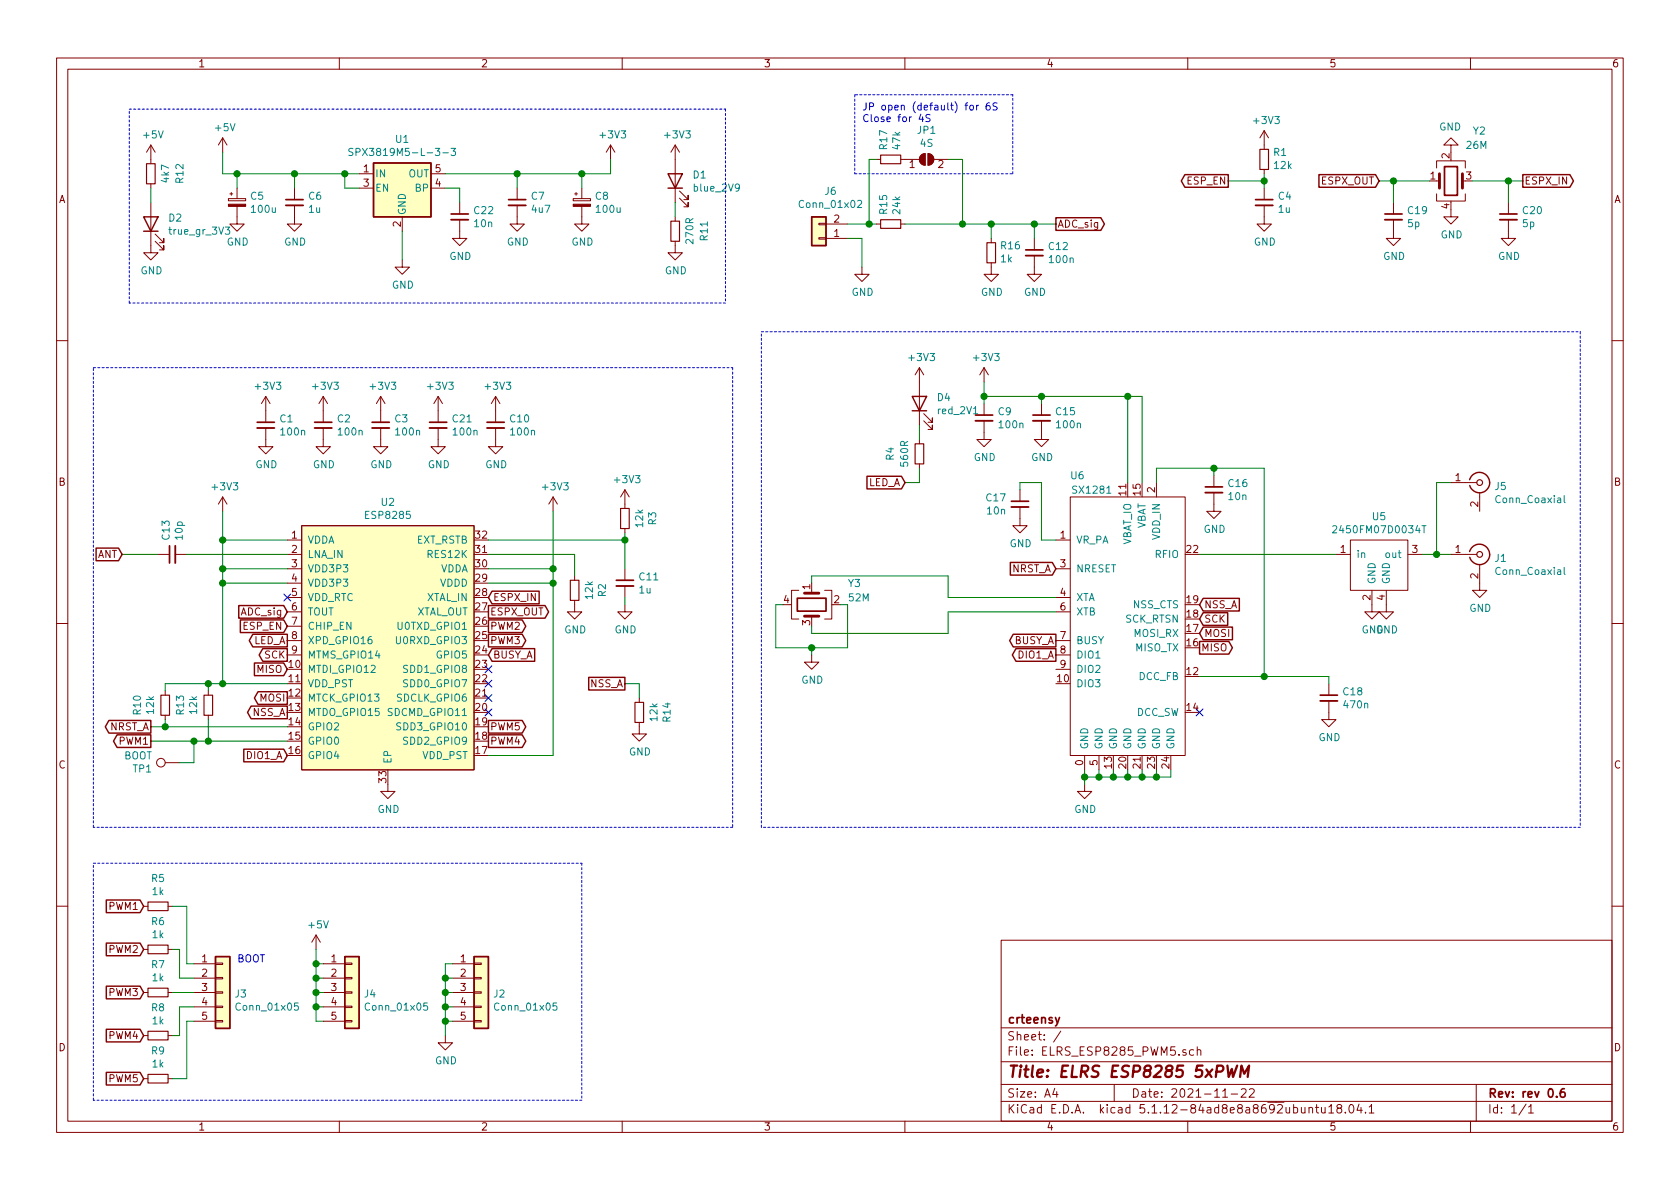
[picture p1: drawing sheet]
EESchema Schematic File Version 4
EELAYER 30 0
EELAYER END
$Descr A4 11693 8268
encoding utf-8
Sheet 1 1
Title "ELRS ESP8285 5xPWM"
Date "2021-11-22"
Rev "rev 0.6"
Comp "crteensy"
Comment1 ""
Comment2 ""
Comment3 ""
Comment4 ""
$EndDescr
$Comp
L power:+5V #PWR0101
U 1 1
P 1550 1050
F 0 "#PWR0101" H 1550 900 50  0001 C CNN
F 1 "+5V" H 1565 1223 50  0000 C CNN
F 2 "" H 1550 1050 50  0001 C CNN
F 3 "" H 1550 1050 50  0001 C CNN
	1    1550 1050
	1    0    0    -1  
$EndComp
$Comp
L power:+3V3 #PWR0102
U 1 1
P 1850 2850
F 0 "#PWR0102" H 1850 2700 50  0001 C CNN
F 1 "+3V3" H 1865 3023 50  0000 C CNN
F 2 "" H 1850 2850 50  0001 C CNN
F 3 "" H 1850 2850 50  0001 C CNN
	1    1850 2850
	1    0    0    -1  
$EndComp
Wire Wire Line
	1550 1200 1550 1050
$Comp
L power:+3V3 #PWR0105
U 1 1
P 4250 1100
F 0 "#PWR0105" H 4250 950 50  0001 C CNN
F 1 "+3V3" H 4265 1273 50  0000 C CNN
F 2 "" H 4250 1100 50  0001 C CNN
F 3 "" H 4250 1100 50  0001 C CNN
	1    4250 1100
	1    0    0    -1  
$EndComp
Wire Wire Line
	4250 1200 4250 1100
$Comp
L Device:C_Small C1
U 1 1
P 1850 2950
F 0 "C1" H 1942 2996 50  0000 L CNN
F 1 "100n" H 1942 2905 50  0000 L CNN
F 2 "Capacitor_SMD:C_0402_1005Metric" H 1850 2950 50  0001 C CNN
F 3 "~" H 1850 2950 50  0001 C CNN
	1    1850 2950
	1    0    0    -1  
$EndComp
$Comp
L Device:C_Small C2
U 1 1
P 2250 2950
F 0 "C2" H 2342 2996 50  0000 L CNN
F 1 "100n" H 2342 2905 50  0000 L CNN
F 2 "Capacitor_SMD:C_0402_1005Metric" H 2250 2950 50  0001 C CNN
F 3 "~" H 2250 2950 50  0001 C CNN
	1    2250 2950
	1    0    0    -1  
$EndComp
$Comp
L Device:C_Small C3
U 1 1
P 2650 2950
F 0 "C3" H 2742 2996 50  0000 L CNN
F 1 "100n" H 2742 2905 50  0000 L CNN
F 2 "Capacitor_SMD:C_0402_1005Metric" H 2650 2950 50  0001 C CNN
F 3 "~" H 2650 2950 50  0001 C CNN
	1    2650 2950
	1    0    0    -1  
$EndComp
$Comp
L power:+3V3 #PWR0108
U 1 1
P 2250 2850
F 0 "#PWR0108" H 2250 2700 50  0001 C CNN
F 1 "+3V3" H 2265 3023 50  0000 C CNN
F 2 "" H 2250 2850 50  0001 C CNN
F 3 "" H 2250 2850 50  0001 C CNN
	1    2250 2850
	1    0    0    -1  
$EndComp
$Comp
L power:+3V3 #PWR0109
U 1 1
P 2650 2850
F 0 "#PWR0109" H 2650 2700 50  0001 C CNN
F 1 "+3V3" H 2665 3023 50  0000 C CNN
F 2 "" H 2650 2850 50  0001 C CNN
F 3 "" H 2650 2850 50  0001 C CNN
	1    2650 2850
	1    0    0    -1  
$EndComp
$Comp
L power:GND #PWR0110
U 1 1
P 1850 3050
F 0 "#PWR0110" H 1850 2800 50  0001 C CNN
F 1 "GND" H 1855 2877 50  0000 C CNN
F 2 "" H 1850 3050 50  0001 C CNN
F 3 "" H 1850 3050 50  0001 C CNN
	1    1850 3050
	1    0    0    -1  
$EndComp
$Comp
L power:GND #PWR0111
U 1 1
P 2250 3050
F 0 "#PWR0111" H 2250 2800 50  0001 C CNN
F 1 "GND" H 2255 2877 50  0000 C CNN
F 2 "" H 2250 3050 50  0001 C CNN
F 3 "" H 2250 3050 50  0001 C CNN
	1    2250 3050
	1    0    0    -1  
$EndComp
$Comp
L power:GND #PWR0112
U 1 1
P 2650 3050
F 0 "#PWR0112" H 2650 2800 50  0001 C CNN
F 1 "GND" H 2655 2877 50  0000 C CNN
F 2 "" H 2650 3050 50  0001 C CNN
F 3 "" H 2650 3050 50  0001 C CNN
	1    2650 3050
	1    0    0    -1  
$EndComp
$Comp
L power:GND #PWR0113
U 1 1
P 2800 1800
F 0 "#PWR0113" H 2800 1550 50  0001 C CNN
F 1 "GND" H 2805 1627 50  0000 C CNN
F 2 "" H 2800 1800 50  0001 C CNN
F 3 "" H 2800 1800 50  0001 C CNN
	1    2800 1800
	1    0    0    -1  
$EndComp
$Comp
L Device:CP_Small C5
U 1 1
P 1650 1400
F 0 "C5" H 1738 1446 50  0000 L CNN
F 1 "100u" H 1738 1355 50  0000 L CNN
F 2 "Capacitor_Tantalum_SMD:CP_EIA-3216-18_Kemet-A" H 1650 1400 50  0001 C CNN
F 3 "~" H 1650 1400 50  0001 C CNN
	1    1650 1400
	1    0    0    -1  
$EndComp
$Comp
L Device:CP_Small C8
U 1 1
P 4050 1400
F 0 "C8" H 4138 1446 50  0000 L CNN
F 1 "100u" H 4138 1355 50  0000 L CNN
F 2 "Capacitor_Tantalum_SMD:CP_EIA-3216-18_Kemet-A" H 4050 1400 50  0001 C CNN
F 3 "~" H 4050 1400 50  0001 C CNN
	1    4050 1400
	1    0    0    -1  
$EndComp
$Comp
L Device:C_Small C6
U 1 1
P 2050 1400
F 0 "C6" H 2142 1446 50  0000 L CNN
F 1 "1u" H 2142 1355 50  0000 L CNN
F 2 "Capacitor_SMD:C_0603_1608Metric" H 2050 1400 50  0001 C CNN
F 3 "~" H 2050 1400 50  0001 C CNN
	1    2050 1400
	1    0    0    -1  
$EndComp
$Comp
L Device:C_Small C7
U 1 1
P 3600 1400
F 0 "C7" H 3692 1446 50  0000 L CNN
F 1 "4u7" H 3692 1355 50  0000 L CNN
F 2 "Capacitor_SMD:C_0603_1608Metric" H 3600 1400 50  0001 C CNN
F 3 "~" H 3600 1400 50  0001 C CNN
	1    3600 1400
	1    0    0    -1  
$EndComp
Wire Wire Line
	1650 1300 1650 1200
Connection ~ 1650 1200
Wire Wire Line
	1650 1200 1550 1200
$Comp
L power:GND #PWR0129
U 1 1
P 1650 1500
F 0 "#PWR0129" H 1650 1250 50  0001 C CNN
F 1 "GND" H 1655 1327 50  0000 C CNN
F 2 "" H 1650 1500 50  0001 C CNN
F 3 "" H 1650 1500 50  0001 C CNN
	1    1650 1500
	1    0    0    -1  
$EndComp
$Comp
L power:GND #PWR0130
U 1 1
P 2050 1500
F 0 "#PWR0130" H 2050 1250 50  0001 C CNN
F 1 "GND" H 2055 1327 50  0000 C CNN
F 2 "" H 2050 1500 50  0001 C CNN
F 3 "" H 2050 1500 50  0001 C CNN
	1    2050 1500
	1    0    0    -1  
$EndComp
Wire Wire Line
	2050 1300 2050 1200
Connection ~ 2050 1200
Wire Wire Line
	2050 1200 1650 1200
Wire Wire Line
	3600 1300 3600 1200
Connection ~ 3600 1200
Wire Wire Line
	3600 1200 4050 1200
Wire Wire Line
	4050 1300 4050 1200
Connection ~ 4050 1200
Wire Wire Line
	4050 1200 4250 1200
$Comp
L power:GND #PWR0131
U 1 1
P 3600 1500
F 0 "#PWR0131" H 3600 1250 50  0001 C CNN
F 1 "GND" H 3605 1327 50  0000 C CNN
F 2 "" H 3600 1500 50  0001 C CNN
F 3 "" H 3600 1500 50  0001 C CNN
	1    3600 1500
	1    0    0    -1  
$EndComp
$Comp
L power:GND #PWR0132
U 1 1
P 4050 1500
F 0 "#PWR0132" H 4050 1250 50  0001 C CNN
F 1 "GND" H 4055 1327 50  0000 C CNN
F 2 "" H 4050 1500 50  0001 C CNN
F 3 "" H 4050 1500 50  0001 C CNN
	1    4050 1500
	1    0    0    -1  
$EndComp
$Comp
L Device:LED D1
U 1 1
P 4700 1250
F 0 "D1" V 4739 1132 50  0000 R CNN
F 1 "blue_2V9" V 4648 1132 50  0000 R CNN
F 2 "LED_SMD:LED_0402_1005Metric" H 4700 1250 50  0001 C CNN
F 3 "~" H 4700 1250 50  0001 C CNN
	1    4700 1250
	0    -1   -1   0   
$EndComp
$Comp
L power:+3V3 #PWR0140
U 1 1
P 4700 1100
F 0 "#PWR0140" H 4700 950 50  0001 C CNN
F 1 "+3V3" H 4715 1273 50  0000 C CNN
F 2 "" H 4700 1100 50  0001 C CNN
F 3 "" H 4700 1100 50  0001 C CNN
	1    4700 1100
	1    0    0    -1  
$EndComp
$Comp
L Device:R_Small R11
U 1 1
P 4700 1600
F 0 "R11" V 4900 1600 50  0000 C CNN
F 1 "270R" V 4800 1600 50  0000 C CNN
F 2 "Resistor_SMD:R_0402_1005Metric" H 4700 1600 50  0001 C CNN
F 3 "~" H 4700 1600 50  0001 C CNN
	1    4700 1600
	1    0    0    -1  
$EndComp
$Comp
L power:GND #PWR0141
U 1 1
P 4700 1700
F 0 "#PWR0141" H 4700 1450 50  0001 C CNN
F 1 "GND" H 4705 1527 50  0000 C CNN
F 2 "" H 4700 1700 50  0001 C CNN
F 3 "" H 4700 1700 50  0001 C CNN
	1    4700 1700
	1    0    0    -1  
$EndComp
Wire Wire Line
	4700 1500 4700 1400
$Comp
L Device:LED D2
U 1 1
P 1050 1550
F 0 "D2" V 1089 1432 50  0000 R CNN
F 1 "true_gr_3V3" V 998 1432 50  0000 R CNN
F 2 "LED_SMD:LED_0402_1005Metric" H 1050 1550 50  0001 C CNN
F 3 "~" H 1050 1550 50  0001 C CNN
	1    1050 1550
	0    -1   -1   0   
$EndComp
$Comp
L Device:R_Small R12
U 1 1
P 1050 1200
F 0 "R12" V 1250 1200 50  0000 C CNN
F 1 "4k7" V 1150 1200 50  0000 C CNN
F 2 "Resistor_SMD:R_0402_1005Metric" H 1050 1200 50  0001 C CNN
F 3 "~" H 1050 1200 50  0001 C CNN
	1    1050 1200
	1    0    0    -1  
$EndComp
$Comp
L power:GND #PWR0142
U 1 1
P 1050 1700
F 0 "#PWR0142" H 1050 1450 50  0001 C CNN
F 1 "GND" H 1055 1527 50  0000 C CNN
F 2 "" H 1050 1700 50  0001 C CNN
F 3 "" H 1050 1700 50  0001 C CNN
	1    1050 1700
	1    0    0    -1  
$EndComp
Wire Wire Line
	1050 1400 1050 1300
$Comp
L power:+5V #PWR0143
U 1 1
P 1050 1100
F 0 "#PWR0143" H 1050 950 50  0001 C CNN
F 1 "+5V" H 1065 1273 50  0000 C CNN
F 2 "" H 1050 1100 50  0001 C CNN
F 3 "" H 1050 1100 50  0001 C CNN
	1    1050 1100
	1    0    0    -1  
$EndComp
$Comp
L symbols:SX1280 U6
U 1 1
P 7850 4350
F 0 "U6" H 7500 5400 50  0000 C CNN
F 1 "SX1281" H 7600 5300 50  0000 C CNN
F 2 "ELRS_ESP8285_dual:QFN-24-1EP_4x4mm_P0.5mm_EP2.6x2.6mm_SX1280_dense" H 7900 4300 50  0001 C CNN
F 3 "" H 7900 4300 50  0001 C CNN
	1    7850 4350
	1    0    0    -1  
$EndComp
$Comp
L Connector:Conn_Coaxial J1
U 1 1
P 10300 3850
F 0 "J1" H 10400 3825 50  0000 L CNN
F 1 "Conn_Coaxial" H 10400 3734 50  0000 L CNN
F 2 "ELRS_ESP8285_dual:U.FL_Molex_MCRF_73412-0110_Vertical_dense" H 10300 3850 50  0001 C CNN
F 3 " ~" H 10300 3850 50  0001 C CNN
	1    10300 3850
	1    0    0    -1  
$EndComp
$Comp
L symbols:2450FM07D0034T U5
U 1 1
P 9600 3950
F 0 "U5" H 9600 4315 50  0000 C CNN
F 1 "2450FM07D0034T" H 9600 4224 50  0000 C CNN
F 2 "ELRS_ESP8285_dual:2450FM07D0034T" H 9600 4050 50  0001 C CNN
F 3 "" H 9600 4050 50  0001 C CNN
	1    9600 3950
	1    0    0    -1  
$EndComp
$Comp
L Device:Crystal_GND24 Y3
U 1 1
P 5650 4200
F 0 "Y3" V 5500 4450 50  0000 L CNN
F 1 "52M" V 5600 4450 50  0000 L CNN
F 2 "Crystal:Crystal_SMD_2016-4Pin_2.0x1.6mm" H 5650 4200 50  0001 C CNN
F 3 "~" H 5650 4200 50  0001 C CNN
	1    5650 4200
	0    1    1    0   
$EndComp
Wire Wire Line
	9900 3850 10000 3850
$Comp
L power:GND #PWR0103
U 1 1
P 10300 4050
F 0 "#PWR0103" H 10300 3800 50  0001 C CNN
F 1 "GND" H 10305 3877 50  0000 C CNN
F 2 "" H 10300 4050 50  0001 C CNN
F 3 "" H 10300 4050 50  0001 C CNN
	1    10300 4050
	1    0    0    -1  
$EndComp
$Comp
L Device:C_Small C17
U 1 1
P 7100 3500
F 0 "C17" H 7192 3546 50  0000 L CNN
F 1 "10n" H 7192 3455 50  0000 L CNN
F 2 "Capacitor_SMD:C_0402_1005Metric" H 7100 3500 50  0001 C CNN
F 3 "~" H 7100 3500 50  0001 C CNN
	1    7100 3500
	-1   0    0    -1  
$EndComp
$Comp
L Device:C_Small C18
U 1 1
P 9250 4850
F 0 "C18" H 9342 4896 50  0000 L CNN
F 1 "470n" H 9342 4805 50  0000 L CNN
F 2 "Capacitor_SMD:C_0402_1005Metric" H 9250 4850 50  0001 C CNN
F 3 "~" H 9250 4850 50  0001 C CNN
	1    9250 4850
	1    0    0    -1  
$EndComp
$Comp
L Device:C_Small C9
U 1 1
P 6850 2900
F 0 "C9" H 6942 2946 50  0000 L CNN
F 1 "100n" H 6942 2855 50  0000 L CNN
F 2 "Capacitor_SMD:C_0402_1005Metric" H 6850 2900 50  0001 C CNN
F 3 "~" H 6850 2900 50  0001 C CNN
	1    6850 2900
	1    0    0    -1  
$EndComp
Text GLabel 8350 4200 2    50   Input ~ 0
NSS_A
Text GLabel 8350 4300 2    50   Input ~ 0
SCK
Text GLabel 8350 4400 2    50   Input ~ 0
MOSI
Text GLabel 8350 4500 2    50   Output ~ 0
MISO
Text GLabel 7350 4450 0    50   Output ~ 0
BUSY_A
Text GLabel 7350 4550 0    50   Output ~ 0
DIO1_A
Text GLabel 7350 3950 0    50   Input ~ 0
NRST_A
Wire Wire Line
	5850 4200 5900 4200
Wire Wire Line
	5900 4200 5900 4500
Wire Wire Line
	5650 4350 5650 4400
Wire Wire Line
	5650 4400 6600 4400
Wire Wire Line
	6600 4400 6600 4250
Wire Wire Line
	6600 4250 7350 4250
Wire Wire Line
	7350 4150 6600 4150
Wire Wire Line
	6600 4150 6600 4000
Wire Wire Line
	6600 4000 5650 4000
Wire Wire Line
	5650 4000 5650 4050
Wire Wire Line
	5450 4200 5400 4200
Wire Wire Line
	5400 4200 5400 4500
Wire Wire Line
	5400 4500 5650 4500
Wire Wire Line
	5650 4500 5650 4550
Connection ~ 5650 4500
Wire Wire Line
	5650 4500 5900 4500
$Comp
L power:GND #PWR0104
U 1 1
P 5650 4550
F 0 "#PWR0104" H 5650 4300 50  0001 C CNN
F 1 "GND" H 5655 4377 50  0000 C CNN
F 2 "" H 5650 4550 50  0001 C CNN
F 3 "" H 5650 4550 50  0001 C CNN
	1    5650 4550
	1    0    0    -1  
$EndComp
$Comp
L power:GND #PWR0106
U 1 1
P 7550 5450
F 0 "#PWR0106" H 7550 5200 50  0001 C CNN
F 1 "GND" H 7555 5277 50  0000 C CNN
F 2 "" H 7550 5450 50  0001 C CNN
F 3 "" H 7550 5450 50  0001 C CNN
	1    7550 5450
	1    0    0    -1  
$EndComp
Wire Wire Line
	7550 5350 7550 5400
Wire Wire Line
	7550 5400 7650 5400
Wire Wire Line
	7650 5400 7650 5350
Connection ~ 7550 5400
Wire Wire Line
	7550 5400 7550 5450
Wire Wire Line
	7650 5400 7750 5400
Wire Wire Line
	7750 5400 7750 5350
Connection ~ 7650 5400
Wire Wire Line
	7750 5400 7850 5400
Wire Wire Line
	7850 5400 7850 5350
Connection ~ 7750 5400
Wire Wire Line
	7850 5400 7950 5400
Wire Wire Line
	7950 5400 7950 5350
Connection ~ 7850 5400
Wire Wire Line
	7950 5400 8050 5400
Wire Wire Line
	8050 5400 8050 5350
Connection ~ 7950 5400
Wire Wire Line
	8050 5400 8150 5400
Wire Wire Line
	8150 5400 8150 5350
Connection ~ 8050 5400
$Comp
L power:GND #PWR0107
U 1 1
P 7100 3600
F 0 "#PWR0107" H 7100 3350 50  0001 C CNN
F 1 "GND" H 7105 3427 50  0000 C CNN
F 2 "" H 7100 3600 50  0001 C CNN
F 3 "" H 7100 3600 50  0001 C CNN
	1    7100 3600
	1    0    0    -1  
$EndComp
Wire Wire Line
	7350 3750 7250 3750
Wire Wire Line
	7250 3750 7250 3350
Wire Wire Line
	7250 3350 7100 3350
Wire Wire Line
	7100 3350 7100 3400
Wire Wire Line
	8050 3350 8050 3250
Wire Wire Line
	8050 3250 8450 3250
Wire Wire Line
	8800 4700 8350 4700
Wire Wire Line
	8800 3250 8800 4700
Wire Wire Line
	8800 4700 9250 4700
Wire Wire Line
	9250 4700 9250 4750
Connection ~ 8800 4700
$Comp
L power:GND #PWR0114
U 1 1
P 9250 4950
F 0 "#PWR0114" H 9250 4700 50  0001 C CNN
F 1 "GND" H 9255 4777 50  0000 C CNN
F 2 "" H 9250 4950 50  0001 C CNN
F 3 "" H 9250 4950 50  0001 C CNN
	1    9250 4950
	1    0    0    -1  
$EndComp
$Comp
L Device:C_Small C16
U 1 1
P 8450 3400
F 0 "C16" H 8542 3446 50  0000 L CNN
F 1 "10n" H 8542 3355 50  0000 L CNN
F 2 "Capacitor_SMD:C_0402_1005Metric" H 8450 3400 50  0001 C CNN
F 3 "~" H 8450 3400 50  0001 C CNN
	1    8450 3400
	1    0    0    -1  
$EndComp
$Comp
L power:GND #PWR0115
U 1 1
P 8450 3500
F 0 "#PWR0115" H 8450 3250 50  0001 C CNN
F 1 "GND" H 8455 3327 50  0000 C CNN
F 2 "" H 8450 3500 50  0001 C CNN
F 3 "" H 8450 3500 50  0001 C CNN
	1    8450 3500
	1    0    0    -1  
$EndComp
Wire Wire Line
	8450 3300 8450 3250
Connection ~ 8450 3250
Wire Wire Line
	8450 3250 8800 3250
$Comp
L Device:C_Small C15
U 1 1
P 7250 2900
F 0 "C15" H 7342 2946 50  0000 L CNN
F 1 "100n" H 7342 2855 50  0000 L CNN
F 2 "Capacitor_SMD:C_0402_1005Metric" H 7250 2900 50  0001 C CNN
F 3 "~" H 7250 2900 50  0001 C CNN
	1    7250 2900
	1    0    0    -1  
$EndComp
Wire Wire Line
	7850 3350 7850 2750
Wire Wire Line
	7850 2750 7250 2750
Wire Wire Line
	7250 2750 7250 2800
Wire Wire Line
	7950 3350 7950 2750
Wire Wire Line
	7950 2750 7850 2750
Connection ~ 7850 2750
Wire Wire Line
	7250 2750 6850 2750
Wire Wire Line
	6850 2750 6850 2800
Connection ~ 7250 2750
$Comp
L power:GND #PWR0116
U 1 1
P 7250 3000
F 0 "#PWR0116" H 7250 2750 50  0001 C CNN
F 1 "GND" H 7255 2827 50  0000 C CNN
F 2 "" H 7250 3000 50  0001 C CNN
F 3 "" H 7250 3000 50  0001 C CNN
	1    7250 3000
	1    0    0    -1  
$EndComp
$Comp
L power:GND #PWR0117
U 1 1
P 6850 3000
F 0 "#PWR0117" H 6850 2750 50  0001 C CNN
F 1 "GND" H 6855 2827 50  0000 C CNN
F 2 "" H 6850 3000 50  0001 C CNN
F 3 "" H 6850 3000 50  0001 C CNN
	1    6850 3000
	1    0    0    -1  
$EndComp
Wire Wire Line
	8350 3850 9300 3850
$Comp
L power:GND #PWR0118
U 1 1
P 9650 4200
F 0 "#PWR0118" H 9650 3950 50  0001 C CNN
F 1 "GND" H 9655 4027 50  0000 C CNN
F 2 "" H 9650 4200 50  0001 C CNN
F 3 "" H 9650 4200 50  0001 C CNN
	1    9650 4200
	1    0    0    -1  
$EndComp
$Comp
L power:GND #PWR0119
U 1 1
P 9550 4200
F 0 "#PWR0119" H 9550 3950 50  0001 C CNN
F 1 "GND" H 9555 4027 50  0000 C CNN
F 2 "" H 9550 4200 50  0001 C CNN
F 3 "" H 9550 4200 50  0001 C CNN
	1    9550 4200
	1    0    0    -1  
$EndComp
$Comp
L power:+3V3 #PWR0120
U 1 1
P 6850 2650
F 0 "#PWR0120" H 6850 2500 50  0001 C CNN
F 1 "+3V3" H 6865 2823 50  0000 C CNN
F 2 "" H 6850 2650 50  0001 C CNN
F 3 "" H 6850 2650 50  0001 C CNN
	1    6850 2650
	1    0    0    -1  
$EndComp
Wire Wire Line
	6850 2650 6850 2750
Connection ~ 6850 2750
$Comp
L symbols:ESP8285 U2
U 1 1
P 2700 4500
F 0 "U2" H 2700 5515 50  0000 C CNN
F 1 "ESP8285" H 2700 5424 50  0000 C CNN
F 2 "ELRS_ESP8285_PWM5:QFN-32-1EP_5x5mm_P0.5mm_EP3.7x3.7mm_dense" H 2700 4900 50  0001 C CNN
F 3 "" H 2700 4900 50  0001 C CNN
	1    2700 4500
	1    0    0    -1  
$EndComp
$Comp
L power:+3V3 #PWR0121
U 1 1
P 3850 3550
F 0 "#PWR0121" H 3850 3400 50  0001 C CNN
F 1 "+3V3" H 3865 3723 50  0000 C CNN
F 2 "" H 3850 3550 50  0001 C CNN
F 3 "" H 3850 3550 50  0001 C CNN
	1    3850 3550
	1    0    0    -1  
$EndComp
$Comp
L power:+3V3 #PWR0123
U 1 1
P 1550 3550
F 0 "#PWR0123" H 1550 3400 50  0001 C CNN
F 1 "+3V3" H 1565 3723 50  0000 C CNN
F 2 "" H 1550 3550 50  0001 C CNN
F 3 "" H 1550 3550 50  0001 C CNN
	1    1550 3550
	1    0    0    -1  
$EndComp
Text GLabel 850  3850 0    50   Input ~ 0
ANT
Text GLabel 2000 4550 0    50   Output ~ 0
SCK
Text GLabel 2000 4850 0    50   Output ~ 0
MOSI
Text GLabel 2000 4650 0    50   Input ~ 0
MISO
Text GLabel 2000 4350 0    50   Input ~ 0
ESP_EN
Text GLabel 2000 4450 0    50   Output ~ 0
LED_A
Text GLabel 3400 4150 2    50   Input ~ 0
ESPX_IN
Text GLabel 3400 4250 2    50   Output ~ 0
ESPX_OUT
$Comp
L Device:R_Small R1
U 1 1
P 8800 1100
F 0 "R1" H 8741 1054 50  0000 R CNN
F 1 "12k" H 8741 1145 50  0000 R CNN
F 2 "Resistor_SMD:R_0402_1005Metric" H 8800 1100 50  0001 C CNN
F 3 "~" H 8800 1100 50  0001 C CNN
	1    8800 1100
	-1   0    0    1   
$EndComp
$Comp
L Device:C_Small C4
U 1 1
P 8800 1400
F 0 "C4" H 8892 1446 50  0000 L CNN
F 1 "1u" H 8892 1355 50  0000 L CNN
F 2 "Capacitor_SMD:C_0402_1005Metric" H 8800 1400 50  0001 C CNN
F 3 "~" H 8800 1400 50  0001 C CNN
	1    8800 1400
	1    0    0    -1  
$EndComp
Wire Wire Line
	8800 1300 8800 1250
Wire Wire Line
	8800 1250 8550 1250
Connection ~ 8800 1250
Wire Wire Line
	8800 1250 8800 1200
Text GLabel 8550 1250 0    50   Output ~ 0
ESP_EN
$Comp
L Device:Crystal_GND24 Y2
U 1 1
P 10100 1250
F 0 "Y2" H 10250 1600 50  0000 L CNN
F 1 "26M" H 10200 1500 50  0000 L CNN
F 2 "Crystal:Crystal_SMD_2016-4Pin_2.0x1.6mm" H 10100 1250 50  0001 C CNN
F 3 "~" H 10100 1250 50  0001 C CNN
	1    10100 1250
	1    0    0    -1  
$EndComp
Text GLabel 10600 1250 2    50   Output ~ 0
ESPX_IN
Text GLabel 9600 1250 0    50   Input ~ 0
ESPX_OUT
$Comp
L power:GND #PWR0124
U 1 1
P 2700 5450
F 0 "#PWR0124" H 2700 5200 50  0001 C CNN
F 1 "GND" H 2705 5277 50  0000 C CNN
F 2 "" H 2700 5450 50  0001 C CNN
F 3 "" H 2700 5450 50  0001 C CNN
	1    2700 5450
	1    0    0    -1  
$EndComp
$Comp
L power:GND #PWR0136
U 1 1
P 10100 1450
F 0 "#PWR0136" H 10100 1200 50  0001 C CNN
F 1 "GND" H 10105 1277 50  0000 C CNN
F 2 "" H 10100 1450 50  0001 C CNN
F 3 "" H 10100 1450 50  0001 C CNN
	1    10100 1450
	1    0    0    -1  
$EndComp
$Comp
L power:GND #PWR0137
U 1 1
P 10100 1050
F 0 "#PWR0137" H 10100 800 50  0001 C CNN
F 1 "GND" H 10105 877 50  0000 C CNN
F 2 "" H 10100 1050 50  0001 C CNN
F 3 "" H 10100 1050 50  0001 C CNN
	1    10100 1050
	-1   0    0    1   
$EndComp
$Comp
L Device:C_Small C20
U 1 1
P 10500 1500
F 0 "C20" H 10592 1546 50  0000 L CNN
F 1 "5p" H 10592 1455 50  0000 L CNN
F 2 "Capacitor_SMD:C_0402_1005Metric" H 10500 1500 50  0001 C CNN
F 3 "~" H 10500 1500 50  0001 C CNN
	1    10500 1500
	1    0    0    -1  
$EndComp
$Comp
L Device:C_Small C19
U 1 1
P 9700 1500
F 0 "C19" H 9792 1546 50  0000 L CNN
F 1 "5p" H 9792 1455 50  0000 L CNN
F 2 "Capacitor_SMD:C_0402_1005Metric" H 9700 1500 50  0001 C CNN
F 3 "~" H 9700 1500 50  0001 C CNN
	1    9700 1500
	1    0    0    -1  
$EndComp
$Comp
L power:GND #PWR0145
U 1 1
P 9700 1600
F 0 "#PWR0145" H 9700 1350 50  0001 C CNN
F 1 "GND" H 9705 1427 50  0000 C CNN
F 2 "" H 9700 1600 50  0001 C CNN
F 3 "" H 9700 1600 50  0001 C CNN
	1    9700 1600
	1    0    0    -1  
$EndComp
Wire Wire Line
	9600 1250 9700 1250
Wire Wire Line
	9700 1400 9700 1250
Connection ~ 9700 1250
Wire Wire Line
	9700 1250 9950 1250
Wire Wire Line
	10250 1250 10500 1250
Wire Wire Line
	10500 1400 10500 1250
Connection ~ 10500 1250
Wire Wire Line
	10500 1250 10600 1250
$Comp
L Connector_Generic:Conn_01x05 J3
U 1 1
P 1550 6900
F 0 "J3" H 1630 6892 50  0000 L CNN
F 1 "Conn_01x05" H 1630 6801 50  0000 L CNN
F 2 "Connector_PinHeader_2.54mm:PinHeader_1x05_P2.54mm_Vertical" H 1550 6900 50  0001 C CNN
F 3 "~" H 1550 6900 50  0001 C CNN
	1    1550 6900
	1    0    0    -1  
$EndComp
NoConn ~ 8350 4950
Text GLabel 3400 4550 2    50   Input ~ 0
BUSY_A
$Comp
L Device:LED D4
U 1 1
P 6400 2800
F 0 "D4" V 6439 2682 50  0000 R CNN
F 1 "red_2V1" V 6348 2682 50  0000 R CNN
F 2 "LED_SMD:LED_0402_1005Metric" H 6400 2800 50  0001 C CNN
F 3 "~" H 6400 2800 50  0001 C CNN
	1    6400 2800
	0    -1   -1   0   
$EndComp
$Comp
L Device:R_Small R4
U 1 1
P 6400 3150
F 0 "R4" V 6600 3150 50  0000 C CNN
F 1 "560R" V 6500 3150 50  0000 C CNN
F 2 "Resistor_SMD:R_0402_1005Metric" H 6400 3150 50  0001 C CNN
F 3 "~" H 6400 3150 50  0001 C CNN
	1    6400 3150
	-1   0    0    1   
$EndComp
Wire Wire Line
	6400 2950 6400 3050
Text GLabel 6300 3350 0    50   Input ~ 0
LED_A
$Comp
L Device:C_Small C21
U 1 1
P 3050 2950
F 0 "C21" H 3142 2996 50  0000 L CNN
F 1 "100n" H 3142 2905 50  0000 L CNN
F 2 "Capacitor_SMD:C_0402_1005Metric" H 3050 2950 50  0001 C CNN
F 3 "~" H 3050 2950 50  0001 C CNN
	1    3050 2950
	1    0    0    -1  
$EndComp
$Comp
L power:+3V3 #PWR0151
U 1 1
P 3050 2850
F 0 "#PWR0151" H 3050 2700 50  0001 C CNN
F 1 "+3V3" H 3065 3023 50  0000 C CNN
F 2 "" H 3050 2850 50  0001 C CNN
F 3 "" H 3050 2850 50  0001 C CNN
	1    3050 2850
	1    0    0    -1  
$EndComp
$Comp
L power:GND #PWR0152
U 1 1
P 3050 3050
F 0 "#PWR0152" H 3050 2800 50  0001 C CNN
F 1 "GND" H 3055 2877 50  0000 C CNN
F 2 "" H 3050 3050 50  0001 C CNN
F 3 "" H 3050 3050 50  0001 C CNN
	1    3050 3050
	1    0    0    -1  
$EndComp
$Comp
L power:GND #PWR0146
U 1 1
P 10500 1600
F 0 "#PWR0146" H 10500 1350 50  0001 C CNN
F 1 "GND" H 10505 1427 50  0000 C CNN
F 2 "" H 10500 1600 50  0001 C CNN
F 3 "" H 10500 1600 50  0001 C CNN
	1    10500 1600
	1    0    0    -1  
$EndComp
$Comp
L power:GND #PWR0153
U 1 1
P 8800 1500
F 0 "#PWR0153" H 8800 1250 50  0001 C CNN
F 1 "GND" H 8805 1327 50  0000 C CNN
F 2 "" H 8800 1500 50  0001 C CNN
F 3 "" H 8800 1500 50  0001 C CNN
	1    8800 1500
	1    0    0    -1  
$EndComp
$Comp
L power:+3V3 #PWR0154
U 1 1
P 8800 1000
F 0 "#PWR0154" H 8800 850 50  0001 C CNN
F 1 "+3V3" H 8815 1173 50  0000 C CNN
F 2 "" H 8800 1000 50  0001 C CNN
F 3 "" H 8800 1000 50  0001 C CNN
	1    8800 1000
	1    0    0    -1  
$EndComp
Wire Wire Line
	6300 3350 6400 3350
Wire Wire Line
	6400 3350 6400 3250
$Comp
L power:+3V3 #PWR0150
U 1 1
P 6400 2650
F 0 "#PWR0150" H 6400 2500 50  0001 C CNN
F 1 "+3V3" H 6415 2823 50  0000 C CNN
F 2 "" H 6400 2650 50  0001 C CNN
F 3 "" H 6400 2650 50  0001 C CNN
	1    6400 2650
	1    0    0    -1  
$EndComp
Text GLabel 2000 5250 0    50   Input ~ 0
DIO1_A
Text GLabel 1050 5050 0    50   Output ~ 0
NRST_A
$Comp
L Regulator_Linear:SPX3819M5-L-3-3 U1
U 1 1
P 2800 1300
F 0 "U1" H 2800 1642 50  0000 C CNN
F 1 "SPX3819M5-L-3-3" H 2800 1551 50  0000 C CNN
F 2 "Package_TO_SOT_SMD:SOT-23-5" H 2800 1625 50  0001 C CNN
F 3 "https://www.exar.com/content/document.ashx?id=22106&languageid=1033&type=Datasheet&partnumber=SPX3819&filename=SPX3819.pdf&part=SPX3819" H 2800 1300 50  0001 C CNN
	1    2800 1300
	1    0    0    -1  
$EndComp
Wire Wire Line
	2500 1300 2400 1300
Wire Wire Line
	2400 1300 2400 1200
Wire Wire Line
	2050 1200 2400 1200
Wire Wire Line
	2800 1600 2800 1800
$Comp
L Device:C_Small C22
U 1 1
P 3200 1500
F 0 "C22" H 3292 1546 50  0000 L CNN
F 1 "10n" H 3292 1455 50  0000 L CNN
F 2 "Capacitor_SMD:C_0402_1005Metric" H 3200 1500 50  0001 C CNN
F 3 "~" H 3200 1500 50  0001 C CNN
	1    3200 1500
	1    0    0    -1  
$EndComp
Wire Wire Line
	3100 1300 3200 1300
Wire Wire Line
	3200 1300 3200 1400
Wire Wire Line
	3100 1200 3600 1200
$Comp
L power:GND #PWR0155
U 1 1
P 3200 1600
F 0 "#PWR0155" H 3200 1350 50  0001 C CNN
F 1 "GND" H 3205 1427 50  0000 C CNN
F 2 "" H 3200 1600 50  0001 C CNN
F 3 "" H 3200 1600 50  0001 C CNN
	1    3200 1600
	1    0    0    -1  
$EndComp
Wire Wire Line
	2500 1200 2400 1200
Connection ~ 2400 1200
Text GLabel 2000 4950 0    50   Output ~ 0
NSS_A
Wire Wire Line
	3400 3950 3850 3950
Wire Wire Line
	3850 3950 3850 3550
Wire Wire Line
	3400 4050 3850 4050
Wire Wire Line
	3850 4050 3850 3950
Connection ~ 3850 3950
Wire Wire Line
	3400 5250 3850 5250
Wire Wire Line
	3850 5250 3850 4050
Connection ~ 3850 4050
NoConn ~ 2000 4150
Wire Wire Line
	2000 3750 1550 3750
Wire Wire Line
	1550 3750 1550 3550
Wire Wire Line
	2000 3950 1550 3950
Wire Wire Line
	1550 3950 1550 3750
Connection ~ 1550 3750
Wire Wire Line
	2000 4050 1550 4050
Wire Wire Line
	1550 4050 1550 3950
Connection ~ 1550 3950
Wire Wire Line
	1550 4050 1550 4750
Wire Wire Line
	1550 4750 1450 4750
Connection ~ 1550 4050
Text GLabel 3400 4350 2    50   Output ~ 0
PWM2
Text GLabel 3400 4450 2    50   Output ~ 0
PWM3
Text GLabel 3400 5150 2    50   Output ~ 0
PWM4
Text GLabel 3400 5050 2    50   Output ~ 0
PWM5
$Comp
L Connector_Generic:Conn_01x05 J2
U 1 1
P 3350 6900
F 0 "J2" H 3430 6892 50  0000 L CNN
F 1 "Conn_01x05" H 3430 6801 50  0000 L CNN
F 2 "Connector_PinHeader_2.54mm:PinHeader_1x05_P2.54mm_Vertical" H 3350 6900 50  0001 C CNN
F 3 "~" H 3350 6900 50  0001 C CNN
	1    3350 6900
	1    0    0    -1  
$EndComp
$Comp
L Connector_Generic:Conn_01x05 J4
U 1 1
P 2450 6900
F 0 "J4" H 2530 6892 50  0000 L CNN
F 1 "Conn_01x05" H 2530 6801 50  0000 L CNN
F 2 "Connector_PinHeader_2.54mm:PinHeader_1x05_P2.54mm_Vertical" H 2450 6900 50  0001 C CNN
F 3 "~" H 2450 6900 50  0001 C CNN
	1    2450 6900
	1    0    0    -1  
$EndComp
Wire Wire Line
	3150 6700 3100 6700
Wire Wire Line
	3100 6700 3100 6800
$Comp
L power:GND #PWR04
U 1 1
P 3100 7200
F 0 "#PWR04" H 3100 6950 50  0001 C CNN
F 1 "GND" H 3105 7027 50  0000 C CNN
F 2 "" H 3100 7200 50  0001 C CNN
F 3 "" H 3100 7200 50  0001 C CNN
	1    3100 7200
	1    0    0    -1  
$EndComp
Wire Wire Line
	3100 6800 3150 6800
Connection ~ 3100 6800
Wire Wire Line
	3100 6800 3100 6900
Wire Wire Line
	3150 6900 3100 6900
Connection ~ 3100 6900
Wire Wire Line
	3100 6900 3100 7000
Wire Wire Line
	3100 7000 3150 7000
Connection ~ 3100 7000
Wire Wire Line
	3100 7000 3100 7100
Wire Wire Line
	3150 7100 3100 7100
Connection ~ 3100 7100
Wire Wire Line
	3100 7100 3100 7200
Wire Wire Line
	2250 6700 2200 6700
Wire Wire Line
	2200 6700 2200 6800
Wire Wire Line
	2200 6800 2250 6800
Connection ~ 2200 6800
Wire Wire Line
	2200 6800 2200 6900
Wire Wire Line
	2250 6900 2200 6900
Connection ~ 2200 6900
Wire Wire Line
	2200 6900 2200 7000
Wire Wire Line
	2200 7000 2250 7000
Connection ~ 2200 7000
Wire Wire Line
	2200 7000 2200 7100
Wire Wire Line
	2250 7100 2200 7100
$Comp
L power:+5V #PWR03
U 1 1
P 2200 6600
F 0 "#PWR03" H 2200 6450 50  0001 C CNN
F 1 "+5V" H 2215 6773 50  0000 C CNN
F 2 "" H 2200 6600 50  0001 C CNN
F 3 "" H 2200 6600 50  0001 C CNN
	1    2200 6600
	1    0    0    -1  
$EndComp
Wire Wire Line
	2200 6600 2200 6700
Connection ~ 2200 6700
Text GLabel 1000 6300 0    50   Input ~ 0
PWM1
Text GLabel 1000 6600 0    50   Input ~ 0
PWM2
Text GLabel 1000 6900 0    50   Input ~ 0
PWM3
Text GLabel 1000 7200 0    50   Input ~ 0
PWM4
Text GLabel 1000 7500 0    50   Input ~ 0
PWM5
$Comp
L Device:R_Small R5
U 1 1
P 1100 6300
F 0 "R5" V 904 6300 50  0000 C CNN
F 1 "1k" V 995 6300 50  0000 C CNN
F 2 "Resistor_SMD:R_0402_1005Metric" H 1100 6300 50  0001 C CNN
F 3 "~" H 1100 6300 50  0001 C CNN
	1    1100 6300
	0    1    1    0   
$EndComp
$Comp
L Device:R_Small R6
U 1 1
P 1100 6600
F 0 "R6" V 904 6600 50  0000 C CNN
F 1 "1k" V 995 6600 50  0000 C CNN
F 2 "Resistor_SMD:R_0402_1005Metric" H 1100 6600 50  0001 C CNN
F 3 "~" H 1100 6600 50  0001 C CNN
	1    1100 6600
	0    1    1    0   
$EndComp
$Comp
L Device:R_Small R7
U 1 1
P 1100 6900
F 0 "R7" V 904 6900 50  0000 C CNN
F 1 "1k" V 995 6900 50  0000 C CNN
F 2 "Resistor_SMD:R_0402_1005Metric" H 1100 6900 50  0001 C CNN
F 3 "~" H 1100 6900 50  0001 C CNN
	1    1100 6900
	0    1    1    0   
$EndComp
$Comp
L Device:R_Small R8
U 1 1
P 1100 7200
F 0 "R8" V 904 7200 50  0000 C CNN
F 1 "1k" V 995 7200 50  0000 C CNN
F 2 "Resistor_SMD:R_0402_1005Metric" H 1100 7200 50  0001 C CNN
F 3 "~" H 1100 7200 50  0001 C CNN
	1    1100 7200
	0    1    1    0   
$EndComp
$Comp
L Device:R_Small R9
U 1 1
P 1100 7500
F 0 "R9" V 904 7500 50  0000 C CNN
F 1 "1k" V 995 7500 50  0000 C CNN
F 2 "Resistor_SMD:R_0402_1005Metric" H 1100 7500 50  0001 C CNN
F 3 "~" H 1100 7500 50  0001 C CNN
	1    1100 7500
	0    1    1    0   
$EndComp
Wire Wire Line
	1350 6700 1300 6700
Wire Wire Line
	1300 6700 1300 6300
Wire Wire Line
	1300 6300 1200 6300
Wire Wire Line
	1350 6800 1250 6800
Wire Wire Line
	1250 6800 1250 6600
Wire Wire Line
	1250 6600 1200 6600
Wire Wire Line
	1300 7500 1200 7500
Wire Wire Line
	1350 6900 1200 6900
Wire Wire Line
	1350 7100 1300 7100
Wire Wire Line
	1300 7100 1300 7500
Wire Wire Line
	1350 7000 1250 7000
Wire Wire Line
	1250 7000 1250 7200
Wire Wire Line
	1250 7200 1200 7200
NoConn ~ 3400 4650
NoConn ~ 3400 4750
NoConn ~ 3400 4850
NoConn ~ 3400 4950
$Comp
L Device:R_Small R2
U 1 1
P 4000 4100
F 0 "R2" V 3804 4100 50  0000 C CNN
F 1 "12k" V 3895 4100 50  0000 C CNN
F 2 "Resistor_SMD:R_0402_1005Metric" H 4000 4100 50  0001 C CNN
F 3 "~" H 4000 4100 50  0001 C CNN
	1    4000 4100
	-1   0    0    1   
$EndComp
Wire Wire Line
	3400 3850 4000 3850
Wire Wire Line
	4000 3850 4000 4000
$Comp
L power:GND #PWR01
U 1 1
P 4000 4200
F 0 "#PWR01" H 4000 3950 50  0001 C CNN
F 1 "GND" H 4005 4027 50  0000 C CNN
F 2 "" H 4000 4200 50  0001 C CNN
F 3 "" H 4000 4200 50  0001 C CNN
	1    4000 4200
	1    0    0    -1  
$EndComp
Text GLabel 1050 5150 0    50   Output ~ 0
PWM1
Wire Notes Line
	650  2550 5100 2550
Wire Notes Line
	5100 2550 5100 5750
Wire Notes Line
	5100 5750 650  5750
Wire Notes Line
	650  5750 650  2550
Wire Notes Line
	5300 2300 11000 2300
Wire Notes Line
	11000 2300 11000 5750
Wire Notes Line
	11000 5750 5300 5750
Wire Notes Line
	5300 5750 5300 2300
Wire Notes Line
	650  6000 4050 6000
Wire Notes Line
	4050 6000 4050 7650
Wire Notes Line
	4050 7650 650  7650
Wire Notes Line
	650  7650 650  6000
$Comp
L power:GND #PWR02
U 1 1
P 4350 4200
F 0 "#PWR02" H 4350 3950 50  0001 C CNN
F 1 "GND" H 4355 4027 50  0000 C CNN
F 2 "" H 4350 4200 50  0001 C CNN
F 3 "" H 4350 4200 50  0001 C CNN
	1    4350 4200
	1    0    0    -1  
$EndComp
$Comp
L Device:R_Small R3
U 1 1
P 4350 3600
F 0 "R3" V 4154 3600 50  0000 C CNN
F 1 "12k" V 4245 3600 50  0000 C CNN
F 2 "Resistor_SMD:R_0402_1005Metric" H 4350 3600 50  0001 C CNN
F 3 "~" H 4350 3600 50  0001 C CNN
	1    4350 3600
	-1   0    0    1   
$EndComp
Wire Wire Line
	3400 3750 4350 3750
$Comp
L Connector:TestPoint TP1
U 1 1
P 1250 5300
F 0 "TP1" V 1204 5488 50  0000 L CNN
F 1 "BOOT" V 1295 5488 50  0000 L CNN
F 2 "TestPoint:TestPoint_Pad_D1.0mm" H 1450 5300 50  0001 C CNN
F 3 "~" H 1450 5300 50  0001 C CNN
	1    1250 5300
	0    -1   -1   0   
$EndComp
$Comp
L Device:C_Small C10
U 1 1
P 3450 2950
F 0 "C10" H 3542 2996 50  0000 L CNN
F 1 "100n" H 3542 2905 50  0000 L CNN
F 2 "Capacitor_SMD:C_0402_1005Metric" H 3450 2950 50  0001 C CNN
F 3 "~" H 3450 2950 50  0001 C CNN
	1    3450 2950
	1    0    0    -1  
$EndComp
$Comp
L power:+3V3 #PWR0122
U 1 1
P 3450 2850
F 0 "#PWR0122" H 3450 2700 50  0001 C CNN
F 1 "+3V3" H 3465 3023 50  0000 C CNN
F 2 "" H 3450 2850 50  0001 C CNN
F 3 "" H 3450 2850 50  0001 C CNN
	1    3450 2850
	1    0    0    -1  
$EndComp
$Comp
L power:GND #PWR0125
U 1 1
P 3450 3050
F 0 "#PWR0125" H 3450 2800 50  0001 C CNN
F 1 "GND" H 3455 2877 50  0000 C CNN
F 2 "" H 3450 3050 50  0001 C CNN
F 3 "" H 3450 3050 50  0001 C CNN
	1    3450 3050
	1    0    0    -1  
$EndComp
$Comp
L Device:R_Small R10
U 1 1
P 1150 4900
F 0 "R10" V 954 4900 50  0000 C CNN
F 1 "12k" V 1045 4900 50  0000 C CNN
F 2 "Resistor_SMD:R_0402_1005Metric" H 1150 4900 50  0001 C CNN
F 3 "~" H 1150 4900 50  0001 C CNN
	1    1150 4900
	1    0    0    1   
$EndComp
Wire Wire Line
	1150 5000 1150 5050
Wire Wire Line
	1150 5050 2000 5050
Wire Wire Line
	1150 5050 1050 5050
Connection ~ 1150 5050
Wire Wire Line
	1150 4750 1150 4800
Connection ~ 1550 4750
$Comp
L Device:R_Small R13
U 1 1
P 1450 4900
F 0 "R13" V 1254 4900 50  0000 C CNN
F 1 "12k" V 1345 4900 50  0000 C CNN
F 2 "Resistor_SMD:R_0402_1005Metric" H 1450 4900 50  0001 C CNN
F 3 "~" H 1450 4900 50  0001 C CNN
	1    1450 4900
	1    0    0    1   
$EndComp
Wire Wire Line
	1450 4800 1450 4750
Connection ~ 1450 4750
Wire Wire Line
	1450 5000 1450 5150
Wire Wire Line
	1450 5150 2000 5150
Wire Wire Line
	1050 5150 1350 5150
Connection ~ 1450 5150
$Comp
L Device:C_Small C11
U 1 1
P 4350 4050
F 0 "C11" H 4442 4096 50  0000 L CNN
F 1 "1u" H 4442 4005 50  0000 L CNN
F 2 "Capacitor_SMD:C_0402_1005Metric" H 4350 4050 50  0001 C CNN
F 3 "~" H 4350 4050 50  0001 C CNN
	1    4350 4050
	1    0    0    -1  
$EndComp
Wire Wire Line
	4350 4150 4350 4200
Wire Wire Line
	4350 3750 4350 3700
Connection ~ 4350 3750
Wire Wire Line
	1550 4750 2000 4750
Wire Wire Line
	1450 4750 1150 4750
$Comp
L power:+3V3 #PWR0126
U 1 1
P 4350 3500
F 0 "#PWR0126" H 4350 3350 50  0001 C CNN
F 1 "+3V3" H 4365 3673 50  0000 C CNN
F 2 "" H 4350 3500 50  0001 C CNN
F 3 "" H 4350 3500 50  0001 C CNN
	1    4350 3500
	1    0    0    -1  
$EndComp
Wire Wire Line
	850  3850 1100 3850
$Comp
L Connector:Conn_Coaxial J5
U 1 1
P 10300 3350
F 0 "J5" H 10400 3325 50  0000 L CNN
F 1 "Conn_Coaxial" H 10400 3234 50  0000 L CNN
F 2 "ELRS_ESP8285_PWM5:molex_479480001_2g4-turret" H 10300 3350 50  0001 C CNN
F 3 " ~" H 10300 3350 50  0001 C CNN
	1    10300 3350
	1    0    0    -1  
$EndComp
Wire Wire Line
	10000 3850 10000 3350
Wire Wire Line
	10000 3350 10100 3350
Connection ~ 10000 3850
Wire Wire Line
	10000 3850 10100 3850
Wire Notes Line
	900  750  5050 750 
Wire Notes Line
	5050 750  5050 2100
Wire Notes Line
	5050 2100 900  2100
Wire Notes Line
	900  2100 900  750 
Text GLabel 4350 4750 0    50   UnSpc ~ 0
NSS_A
$Comp
L power:GND #PWR0127
U 1 1
P 4450 5050
F 0 "#PWR0127" H 4450 4800 50  0001 C CNN
F 1 "GND" H 4455 4877 50  0000 C CNN
F 2 "" H 4450 5050 50  0001 C CNN
F 3 "" H 4450 5050 50  0001 C CNN
	1    4450 5050
	1    0    0    -1  
$EndComp
$Comp
L Device:R_Small R14
U 1 1
P 4450 4950
F 0 "R14" V 4254 4950 50  0000 C CNN
F 1 "12k" V 4345 4950 50  0000 C CNN
F 2 "Resistor_SMD:R_0402_1005Metric" H 4450 4950 50  0001 C CNN
F 3 "~" H 4450 4950 50  0001 C CNN
	1    4450 4950
	-1   0    0    1   
$EndComp
Wire Wire Line
	4450 4750 4450 4850
Wire Wire Line
	4350 4750 4450 4750
Text Notes 1650 6700 0    50   ~ 0
BOOT
Wire Wire Line
	1250 5300 1350 5300
Wire Wire Line
	1350 5300 1350 5150
Connection ~ 1350 5150
Wire Wire Line
	1350 5150 1450 5150
Text GLabel 2000 4250 0    50   Input ~ 0
ADC_sig
Text GLabel 7350 1550 2    50   Output ~ 0
ADC_sig
$Comp
L Device:C_Small C12
U 1 1
P 7200 1750
F 0 "C12" H 7292 1796 50  0000 L CNN
F 1 "100n" H 7292 1705 50  0000 L CNN
F 2 "Capacitor_SMD:C_0402_1005Metric" H 7200 1750 50  0001 C CNN
F 3 "~" H 7200 1750 50  0001 C CNN
	1    7200 1750
	1    0    0    -1  
$EndComp
$Comp
L Device:R_Small R16
U 1 1
P 6900 1750
F 0 "R16" H 6841 1704 50  0000 R CNN
F 1 "1k" H 6841 1795 50  0000 R CNN
F 2 "Resistor_SMD:R_0402_1005Metric" H 6900 1750 50  0001 C CNN
F 3 "~" H 6900 1750 50  0001 C CNN
	1    6900 1750
	-1   0    0    1   
$EndComp
$Comp
L Device:R_Small R15
U 1 1
P 6200 1550
F 0 "R15" H 6141 1504 50  0000 R CNN
F 1 "24k" H 6141 1595 50  0000 R CNN
F 2 "Resistor_SMD:R_0402_1005Metric" H 6200 1550 50  0001 C CNN
F 3 "~" H 6200 1550 50  0001 C CNN
	1    6200 1550
	0    1    1    0   
$EndComp
Wire Wire Line
	6900 1550 6900 1650
Wire Wire Line
	6900 1550 7200 1550
Wire Wire Line
	7200 1550 7200 1650
Connection ~ 6900 1550
Wire Wire Line
	7200 1550 7350 1550
Connection ~ 7200 1550
$Comp
L power:GND #PWR0128
U 1 1
P 6900 1850
F 0 "#PWR0128" H 6900 1600 50  0001 C CNN
F 1 "GND" H 6905 1677 50  0000 C CNN
F 2 "" H 6900 1850 50  0001 C CNN
F 3 "" H 6900 1850 50  0001 C CNN
	1    6900 1850
	1    0    0    -1  
$EndComp
$Comp
L power:GND #PWR0133
U 1 1
P 7200 1850
F 0 "#PWR0133" H 7200 1600 50  0001 C CNN
F 1 "GND" H 7205 1677 50  0000 C CNN
F 2 "" H 7200 1850 50  0001 C CNN
F 3 "" H 7200 1850 50  0001 C CNN
	1    7200 1850
	1    0    0    -1  
$EndComp
$Comp
L Connector_Generic:Conn_01x02 J6
U 1 1
P 5700 1650
F 0 "J6" H 5618 1325 50  0000 C CNN
F 1 "Conn_01x02" H 5618 1416 50  0000 C CNN
F 2 "Connector_PinHeader_2.54mm:PinHeader_1x02_P2.54mm_Vertical" H 5700 1650 50  0001 C CNN
F 3 "~" H 5700 1650 50  0001 C CNN
	1    5700 1650
	-1   0    0    1   
$EndComp
Wire Wire Line
	5900 1550 6050 1550
$Comp
L power:GND #PWR0134
U 1 1
P 6000 1850
F 0 "#PWR0134" H 6000 1600 50  0001 C CNN
F 1 "GND" H 6005 1677 50  0000 C CNN
F 2 "" H 6000 1850 50  0001 C CNN
F 3 "" H 6000 1850 50  0001 C CNN
	1    6000 1850
	1    0    0    -1  
$EndComp
Wire Wire Line
	5900 1650 6000 1650
Wire Wire Line
	6000 1650 6000 1850
$Comp
L Device:R_Small R17
U 1 1
P 6200 1100
F 0 "R17" H 6141 1054 50  0000 R CNN
F 1 "47k" H 6141 1145 50  0000 R CNN
F 2 "Resistor_SMD:R_0402_1005Metric" H 6200 1100 50  0001 C CNN
F 3 "~" H 6200 1100 50  0001 C CNN
	1    6200 1100
	0    1    1    0   
$EndComp
Wire Wire Line
	6100 1100 6050 1100
Wire Wire Line
	6050 1100 6050 1550
Connection ~ 6050 1550
Wire Wire Line
	6050 1550 6100 1550
Wire Wire Line
	6300 1550 6700 1550
$Comp
L Jumper:SolderJumper_2_Open JP1
U 1 1
P 6450 1100
F 0 "JP1" H 6450 1305 50  0000 C CNN
F 1 "4S" H 6450 1214 50  0000 C CNN
F 2 "Jumper:SolderJumper-2_P1.3mm_Open_RoundedPad1.0x1.5mm" H 6450 1100 50  0001 C CNN
F 3 "~" H 6450 1100 50  0001 C CNN
	1    6450 1100
	1    0    0    -1  
$EndComp
Wire Wire Line
	6600 1100 6700 1100
Wire Wire Line
	6700 1100 6700 1550
Connection ~ 6700 1550
Wire Wire Line
	6700 1550 6900 1550
Text Notes 6000 850  0    50   ~ 0
JP open (default) for 6S\nClose for 4S
Wire Notes Line
	5950 650  5950 1200
Wire Notes Line
	5950 1200 7050 1200
Wire Notes Line
	7050 1200 7050 650 
Wire Notes Line
	7050 650  5950 650 
$Comp
L Device:C_Small C13
U 1 1
P 1200 3850
F 0 "C13" H 1292 3896 50  0000 L CNN
F 1 "10p" H 1292 3805 50  0000 L CNN
F 2 "Capacitor_SMD:C_0402_1005Metric" H 1200 3850 50  0001 C CNN
F 3 "~" H 1200 3850 50  0001 C CNN
	1    1200 3850
	0    -1   -1   0   
$EndComp
Wire Wire Line
	1300 3850 2000 3850
Wire Wire Line
	4350 3750 4350 3950
$EndSCHEMATC
